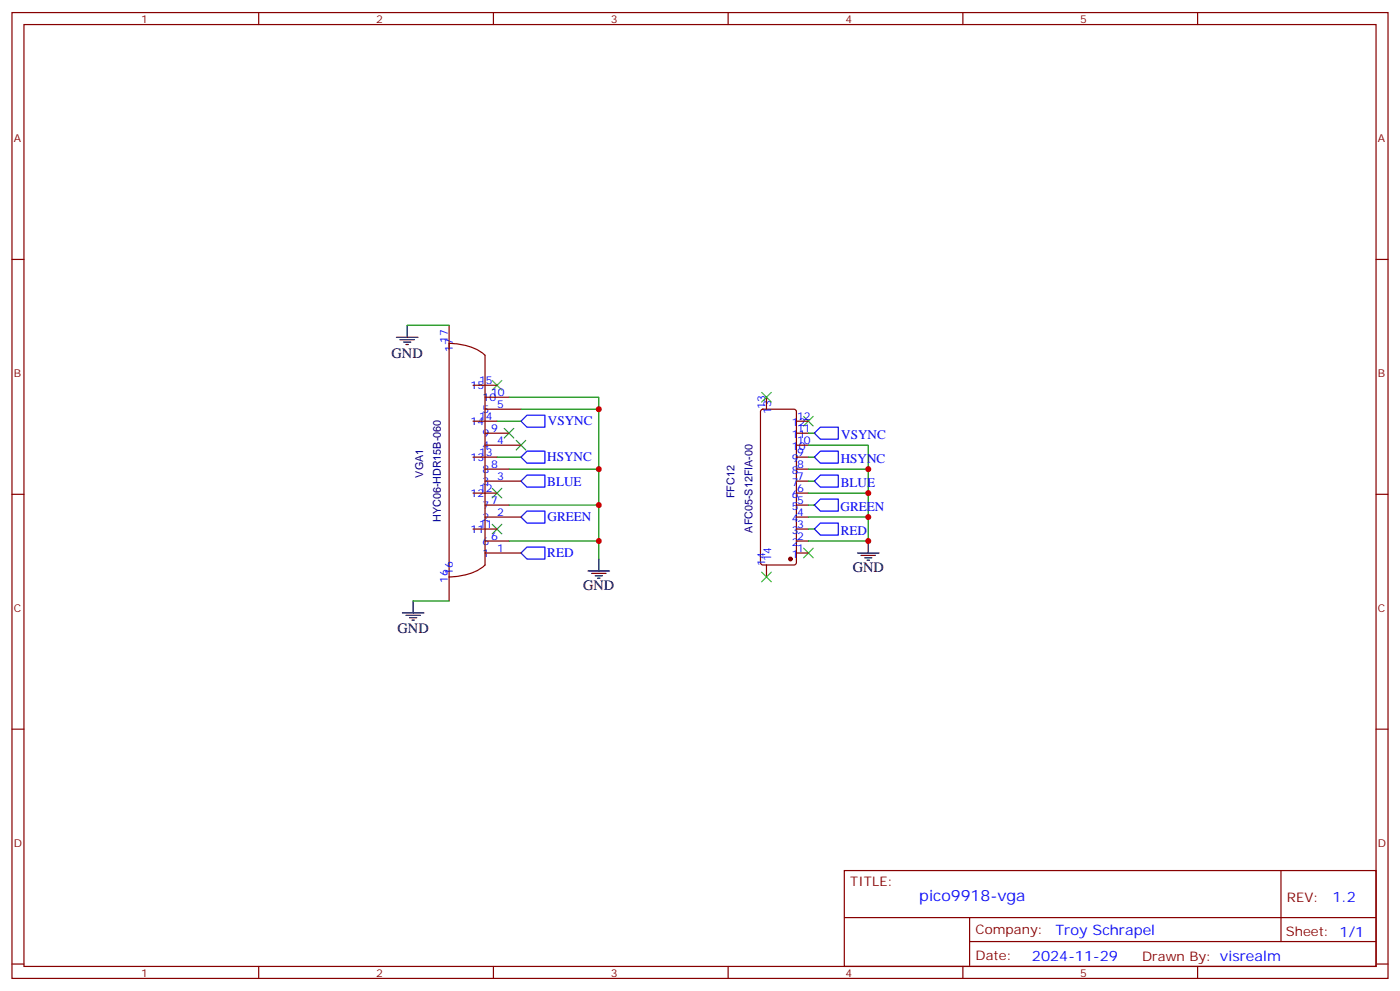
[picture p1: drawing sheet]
<svg xmlns="http://www.w3.org/2000/svg" width="412mm" height="292mm" viewBox="0 0 412 292" stroke-linecap="round" stroke-linejoin="round" font-family="sans-serif">
<g fill="none" stroke="#870000" stroke-width=".35">
<path d="M3.5 3.7h405.4v284.3h-405.4zM7.1 7.2h398.2v277.3h-398.2zM76.2 3.7v3.5M145.3 3.7v3.5M214.5 3.7v3.5M283.6 3.7v3.5M352.8 3.7v3.5M3.5 76.4h3.6M405.3 76.4h3.6M132.3 95.8v81.1M132.3 101.1a19.1 19.1 0 0 1 9.5 2.6l1.1 .9v61.7a17.1 17.1 0 0 1-10.6 3.6M139.3 113.4h7.1"/>
<path d="M142.9 116.9h7M225.8 116.9v3.6M139.3 134.6h7.1M139.3 124h7.1M142.9 131.1h10.6M142.9 120.5h10.6M142.9 138.1h7M142.9 127.5h7M224.2 120.7l.5-.2h9.2l.6 .4 .1 44.7-.2 .5-.5 .2h-9.2l-.5-.2-.2-.5v-44.4zM234.6 131.1h3.5M234.6 138.1h3.5M234.6 127.5h3.5"/>
<path d="M234.6 134.6h3.5M234.6 124h3.5M3.5 145.5h3.6M139.3 155.8h7.1M139.3 145.2h7.1M142.9 152.2h10.6M142.9 141.6h10.6M142.9 159.3h7M142.9 148.7h7M234.6 152.2h3.5M234.6 141.6h3.5M234.6 159.3h3.5"/>
<path d="M234.6 148.7h3.5M234.6 155.8h3.5M234.6 145.2h3.5M405.3 145.5h3.6M142.9 162.8h10.6M225.8 166.3v3.6M234.6 162.8h3.5M3.5 214.7h3.6M405.3 214.7h3.6M248.7 256.3h156.6v28.2h-156.6zM377.3 256.3v20.9M248.7 270.1h156.5"/>
<path d="M285.6 277.2h119.6M285.6 270.1v14.2M3.5 283.8h3.6M76.2 284.5v3.5M145.3 284.5v3.5M214.5 284.5v3.5M283.6 284.5v3.5M352.8 284.5v3.5M405.3 283.8h3.6"/>
</g>
<g fill="none" stroke="#3c3" stroke-width=".35">
<path d="M145 112l2.8 2.8M147.8 112l-2.8 2.8M224.4 115.5l2.8 2.9M227.2 115.5l-2.8 2.9M148.5 126.1l2.8 2.8M151.3 126.1l-2.8 2.8M152 129.6l2.9 2.9M154.9 129.6l-2.9 2.9M236.7 122.6l2.8 2.8M239.5 122.6l-2.8 2.8M145 143.8l2.8 2.8M145 154.3l2.8 2.9"/>
<path d="M147.8 143.8l-2.8 2.8M147.8 154.3l-2.8 2.9M224.4 168.5l2.8 2.8M227.2 168.5l-2.8 2.8M236.7 161.4l2.8 2.8M239.5 161.4l-2.8 2.8"/>
</g>
<g fill="none" stroke="#000" stroke-width=".35">
<path d="M116.8 99.3h6.3M119.9 95.8v3.5M117.8 100h4.3M118.9 100.7h2.1M119.6 101.4h.7M255.8 159.3v3.5M121.7 176.9v3.5M173.2 168.1h6.4M174.3 168.8h4.2M175.3 169.5h2.1M176 170.2h.7M176.4 164.6v3.5"/>
<path d="M252.6 162.8h6.3M253.6 163.5h4.3M254.7 164.2h2.1M255.4 164.9h.7M118.5 180.4h6.4M119.6 181.2h4.2M120.6 181.9h2.2M121.4 182.6h.7"/>
</g>
<path d="M153.5 134.6l1.7-1.8h5.3v3.5h-5.3zM153.5 124l1.7-1.8h5.3v3.6h-5.3zM241.7 132.8h5.2v3.5h-5.2l-1.8-1.7zM241.7 125.8h5.2v3.5h-5.2l-1.8-1.8zM153.5 152.2l1.7-1.7h5.3v3.5h-5.3zM153.5 141.6l1.7-1.7h5.3v3.5h-5.3zM239.9 148.7l1.8-1.8h5.2v3.6h-5.2zM239.9 141.6l1.8-1.7h5.2v3.5h-5.2zM241.7 154h5.2v3.5h-5.2l-1.8-1.7zM153.5 162.8l1.7-1.8h5.3v3.6h-5.3z" fill="none" stroke="#00f" stroke-width=".35"/>
<circle cx="232.8" cy="164.6" r=".53" fill="#870000" stroke="#870000" stroke-width=".35"/>
<g fill="none" stroke="#008700" stroke-width=".35">
<path d="M119.9 95.8h12.4M149.9 116.9h26.5v47.7M146.4 134.6h7.1M146.4 124h7.1M149.9 138.1h26.5M153.5 120.5h22.9M238.1 138.1h17.7v7.1M238.1 131.1h17.7v7M238.1 134.6h1.8M238.1 127.5h1.8M149.9 159.3h26.5M149.9 148.7h26.5"/>
<path d="M238.1 152.2h17.7v7.1h-17.7M238.1 145.2h17.7v7M238.1 155.8h1.8M238.1 148.7h1.8M238.1 141.6h1.8M121.7 176.9h10.6"/>
</g>
<g fill="#c00">
<circle cx="255.8" cy="159.3" r=".88"/>
<circle cx="255.8" cy="152.2" r=".88"/>
<circle cx="255.8" cy="145.2" r=".88"/>
<circle cx="255.8" cy="138.1" r=".88"/>
<circle cx="176.4" cy="159.3" r=".88"/>
<circle cx="176.4" cy="148.7" r=".88"/>
<circle cx="176.4" cy="138.1" r=".88"/>
<circle cx="176.4" cy="120.5" r=".88"/>
</g>
<text font-size="4.6" fill="#00f" x="270.8" y="265.3">pico9918-vga</text>
<g font-size="4.2">
<text x="115.4" y="105.3">GND</text>
<text x="171.8" y="173.7">GND</text>
<text x="251.2" y="168.5">GND</text>
<text x="117.1" y="186.4">GND</text>
</g>
<g font-size="4.2" fill="#00f">
<text x="392.5" y="265.6">1.2</text>
<text x="310.9" y="275.1">Troy Schrapel</text>
<text x="304" y="282.9">2024-11-29</text>
</g>
<g font-size="3.9" fill="#00f">
<text x="161.4" y="125.2">VSYNC</text>
<text x="247.8" y="129.2">VSYNC</text>
<text x="161.2" y="135.8">HSYNC</text>
<text x="247.6" y="136.2">HSYNC</text>
<text x="161.2" y="142.9">BLUE</text>
<text x="247.6" y="143.3">BLUE</text>
<text x="161.3" y="153.5">GREEN</text>
<text x="247.6" y="150.3">GREEN</text>
<text x="247.6" y="157.4">RED</text>
<text x="161.2" y="164.1">RED</text>
</g>
<g font-size="3.9" fill="#800">
<text x="250.5" y="260.9">TITLE:</text>
<text x="379.1" y="265.6">REV:</text>
<text x="287.4" y="275.1">Company:</text>
<text x="378.7" y="275.7">Sheet: 1/1</text>
<text x="287.4" y="282.8">Date:</text>
<text x="336.4" y="282.8">Drawn By: visrealm</text>
</g>
<g font-size="3.2" fill="#800">
<text x="41.6" y="6.7">1</text>
<text x="110.8" y="6.7">2</text>
<text x="179.9" y="6.7">3</text>
<text x="249.1" y="6.7">4</text>
<text x="318.2" y="6.7">5</text>
<text x="4.1" y="41.8">A</text>
<text x="405.9" y="41.8">A</text>
<text x="4.1" y="110.9">B</text>
<text x="405.9" y="110.9">B</text>
<text x="4.1" y="180.1">C</text>
<text x="405.9" y="180.1">C</text>
<text x="4.1" y="249.2">D</text>
<text x="405.9" y="249.2">D</text>
<text x="41.6" y="287.5">1</text>
<text x="110.8" y="287.5">2</text>
<text x="179.9" y="287.5">3</text>
<text x="249.1" y="287.5">4</text>
<text x="318.2" y="287.5">5</text>
</g>
<g font-size="3.2" fill="#00f">
<text x="131.9" y="101.1" transform="rotate(-90 131.9 101.1)">17</text>
<text x="133.3" y="103.5" transform="rotate(-90 133.3 103.5)">17</text>
<text x="141.1" y="113.1">15</text>
<text x="138.6" y="114.5">15</text>
<text x="142.2" y="118">10</text>
<text x="144.6" y="116.6">10</text>
<text x="138.6" y="125.1">14</text>
<text x="141.1" y="123.6">14</text>
<text x="142.2" y="121.5">5</text>
<text x="146.4" y="120.1">5</text>
<text x="225.4" y="120.3" transform="rotate(-90 225.4 120.3)">13</text>
<text x="227.2" y="121.8" transform="rotate(-90 227.2 121.8)">13</text>
<text x="233.3" y="125.4">12</text>
<text x="234.8" y="123.6">12</text>
<text x="142.2" y="128.6">9</text>
<text x="144.6" y="127.2">9</text>
<text x="146.4" y="130.7">4</text>
<text x="233.3" y="128.9">11</text>
<text x="234.8" y="130.7">10</text>
<text x="234.8" y="127.2">11</text>
<text x="138.6" y="135.6">13</text>
<text x="141.1" y="134.2">13</text>
<text x="142.2" y="132.1">4</text>
<text x="144.6" y="137.8">8</text>
<text x="233.3" y="136">9</text>
<text x="233.3" y="132.5">10</text>
<text x="234.8" y="137.8">8</text>
<text x="234.8" y="134.2">9</text>
<text x="142.2" y="142.7">3</text>
<text x="142.2" y="139.2">8</text>
<text x="146.4" y="141.3">3</text>
<text x="233.3" y="143.1">7</text>
<text x="233.3" y="139.5">8</text>
<text x="234.8" y="141.3">7</text>
<text x="138.6" y="146.2">12</text>
<text x="141.1" y="144.8">12</text>
<text x="142.2" y="149.8">7</text>
<text x="144.6" y="148.3">7</text>
<text x="233.3" y="146.6">6</text>
<text x="234.8" y="148.3">5</text>
<text x="234.8" y="144.8">6</text>
<text x="141.1" y="155.4">11</text>
<text x="142.2" y="153.3">2</text>
<text x="146.4" y="151.9">2</text>
<text x="233.3" y="153.6">4</text>
<text x="233.3" y="150.1">5</text>
<text x="234.8" y="155.4">3</text>
<text x="234.8" y="151.9">4</text>
<text x="138.6" y="156.8">11</text>
<text x="142.2" y="160.3">6</text>
<text x="144.6" y="158.9">6</text>
<text x="233.3" y="160.7">2</text>
<text x="233.3" y="157.2">3</text>
<text x="234.8" y="158.9">2</text>
<text x="142.2" y="163.9">1</text>
<text x="146.4" y="162.5">1</text>
<text x="225.4" y="166.5" transform="rotate(-90 225.4 166.5)">14</text>
<text x="227.2" y="165" transform="rotate(-90 227.2 165)">14</text>
<text x="233.3" y="164.2">1</text>
<text x="234.8" y="162.5">1</text>
<text x="131.9" y="171.6" transform="rotate(-90 131.9 171.6)">16</text>
<text x="133.3" y="169.2" transform="rotate(-90 133.3 169.2)">16</text>
</g>
<g font-size="3.2" fill="#000080">
<text x="124.6" y="140.6" transform="rotate(-90 124.6 140.6)">VGA1</text>
<text x="216.3" y="146.7" transform="rotate(-90 216.3 146.7)">FFC12</text>
<text x="129.9" y="153.8" transform="rotate(-90 129.9 153.8)">HYC06-HDR15B-060</text>
<text x="221.6" y="156.8" transform="rotate(-90 221.6 156.8)">AFC05-S12FIA-00</text>
</g>
</svg>
